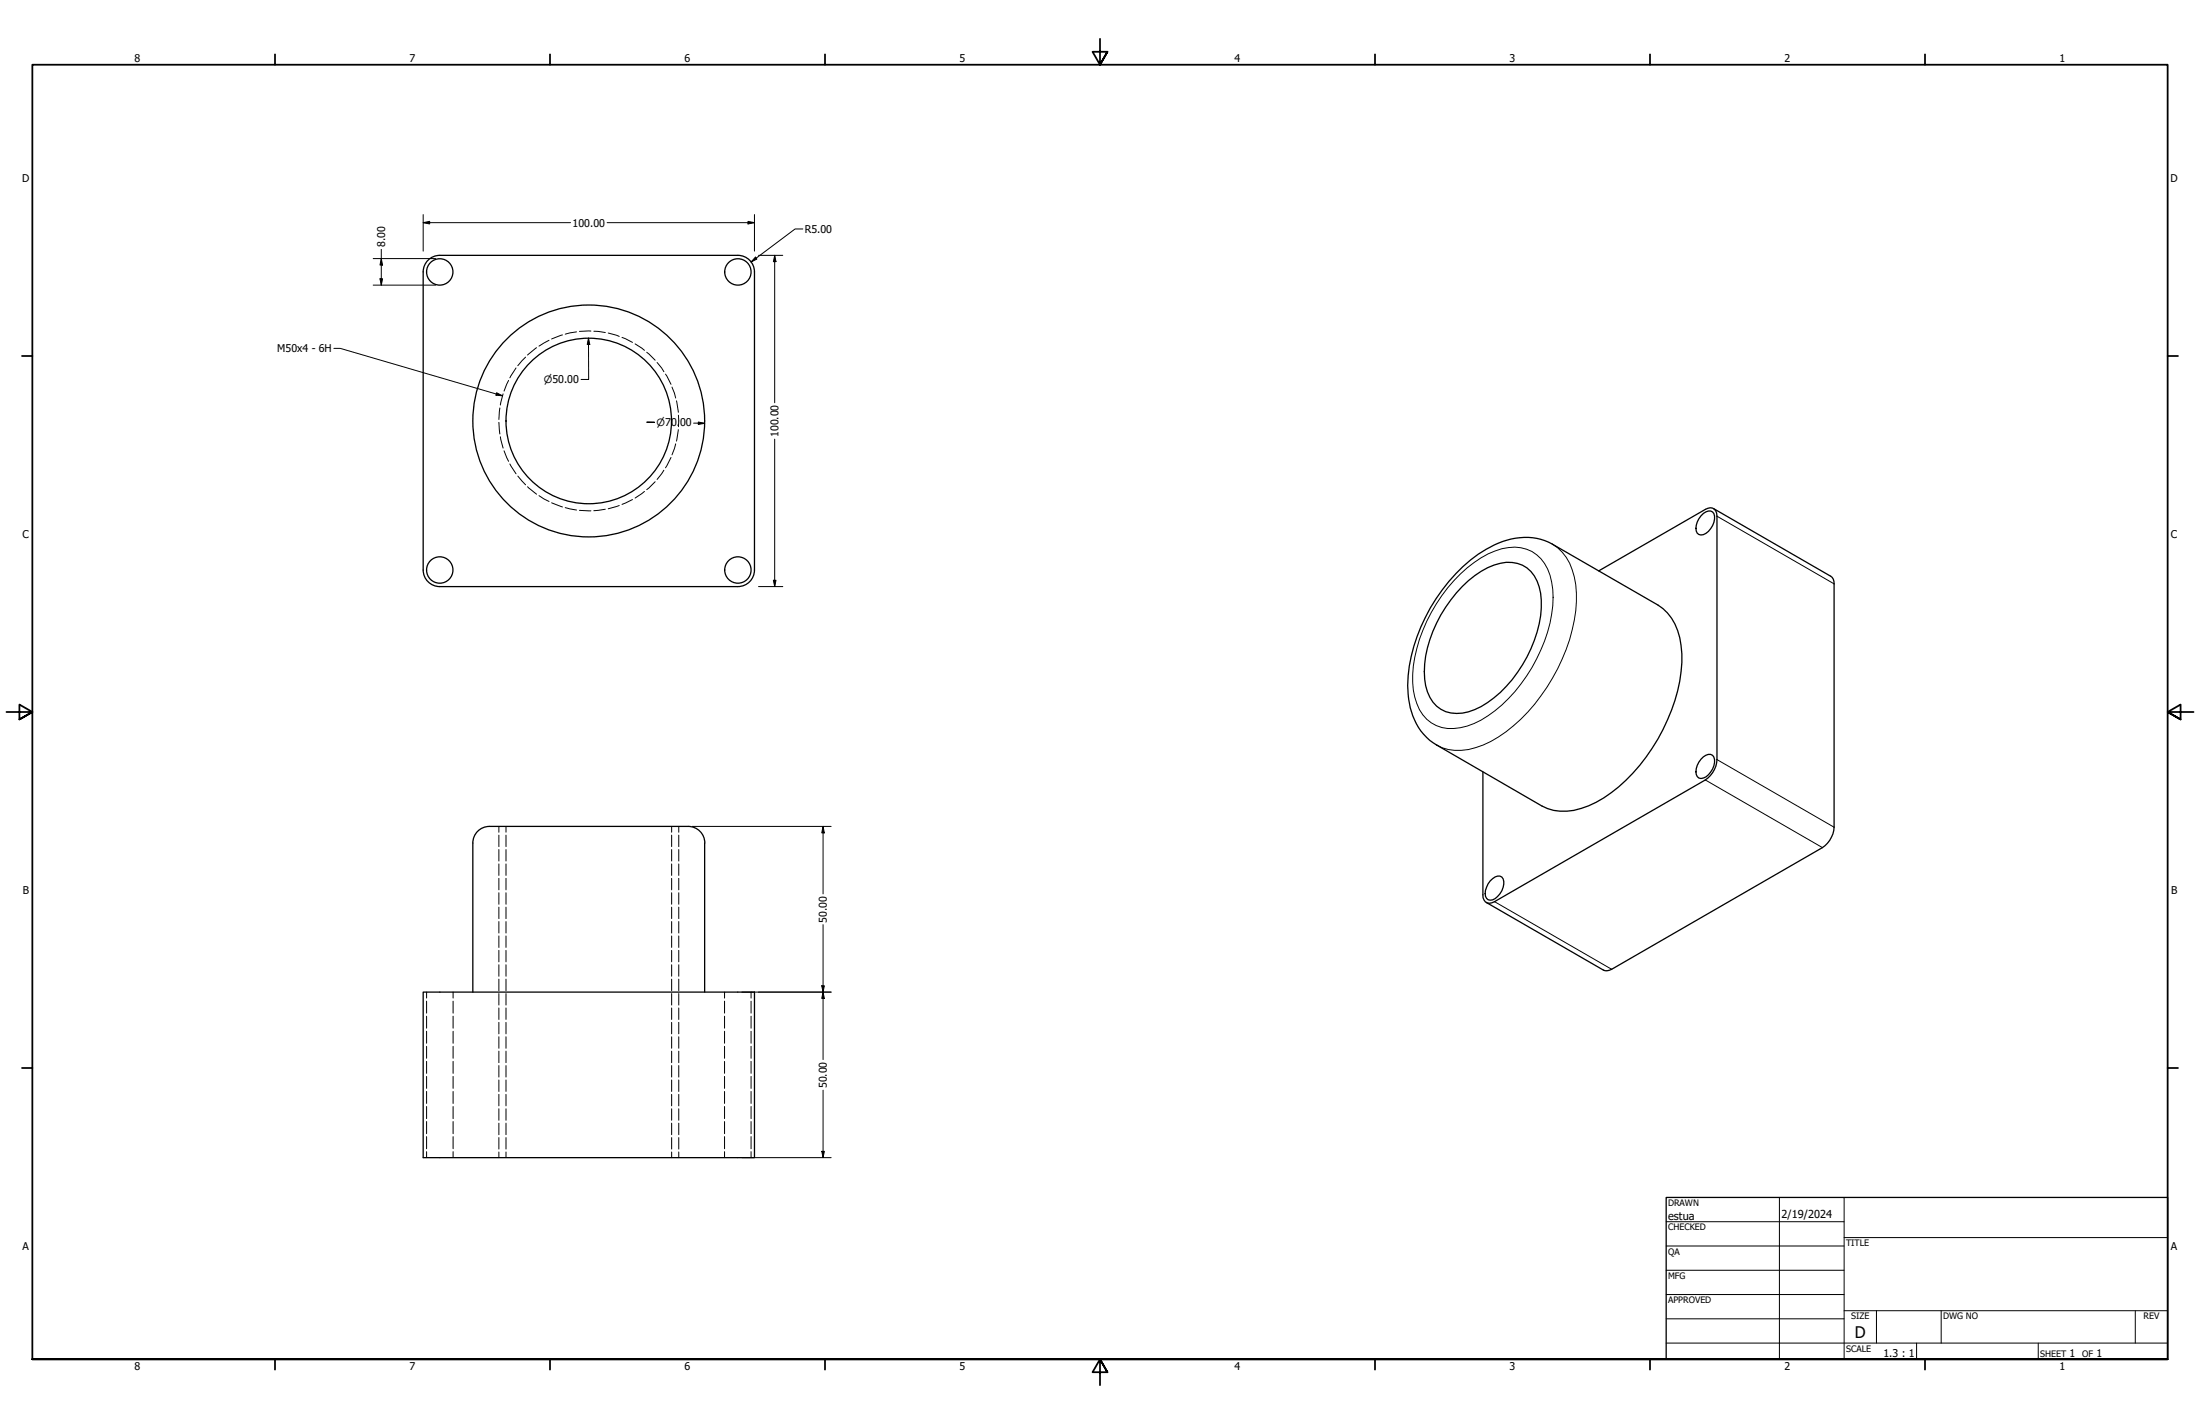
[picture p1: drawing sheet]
<svg xmlns="http://www.w3.org/2000/svg" width="864mm" height="559mm" viewBox="0 0 864 559" stroke-linecap="round" stroke-linejoin="round" font-family="sans-serif">
<!-- layer: Hidden Narrow (ANSI) -->
<g fill="none" stroke="#000" stroke-width=".39">
<path d="M210.6 136.5l-3.5 2.8M215.5 133.5l-3.9 2.3M220.8 131.4l-4.3 1.6M226.3 130.2l-4.4 .9M232 129.9l-4.5 .1M233.1 130l4.5 .5M238.8 130.7l4.3 1.3M244.2 132.4l4.1 2M249.3 134.9l3.7 2.6M253.9 138.2l3.3 3.2M197.5 154.6l-1.1 4.3M199.6 149.3l-1.7 4.2"/>
<path d="M202.6 144.4l-2.4 3.9M206.3 140.1l-3 3.4M257.9 142.2l2.7 3.7M261.2 146.8l2.2 4M263.8 151.9l1.4 4.3M265.6 157.3l.7 4.5M195.8 165.7l.4 4.6M196.2 160.1l-.4 4.5M196.4 171.4l1.1 4.4M197.9 176.9l1.7 4.1M263.4 179.5l-2.2 4.1M265.2 174.2l-1.4 4.3"/>
<path d="M266.3 168.6l-.7 4.5M266.3 162.9v4.5M200.2 182.1l2.4 3.8M203.3 186.8l3 3.4M207.1 191l3.5 2.9M211.6 194.5l3.9 2.3M216.5 197.3l4.3 1.6M221.9 199.2l4.4 1M237.6 199.8l-4.5 .6M243.1 198.4l-4.3 1.2M248.3 196l-4.1 1.9M253 192.8l-3.7 2.7"/>
<path d="M257.2 189l-3.3 3.2M260.6 184.5l-2.7 3.7M227.5 200.3l4.5 .2M195.8 324.3v2.3M195.8 327.7v4.5M195.8 333.4v4.5M195.8 339v4.5M266.4 324.3v2.3M266.4 327.7v4.5M266.4 333.4v4.5M266.4 339v4.5M195.8 344.7v4.5"/>
<path d="M195.8 350.3v4.5M195.8 356v4.5M266.4 344.7v4.5M266.4 350.3v4.5M266.4 356v4.5M195.8 361.6v4.5M195.8 367.3v4.5M195.8 372.9v4.5M195.8 378.6v4.5M266.4 361.6v4.5M266.4 367.3v4.5M266.4 372.9v4.5"/>
<path d="M266.4 378.6v4.5M195.8 384.2v4.5M195.8 389.9v4.5M195.8 395.5v4.5M266.4 384.2v4.5M266.4 389.9v4.5M266.4 395.5v4.5M195.8 401.2v4.5M195.8 406.8v4.6M195.8 412.5v4.5M195.8 418.1v4.6M266.4 401.2v4.5"/>
<path d="M266.4 406.8v4.6M266.4 412.5v4.5M266.4 418.1v4.6M195.8 423.8v4.5M195.8 429.5v4.5M195.8 435.1v4.5M266.4 423.8v4.5M266.4 429.5v4.5M266.4 435.1v4.5M195.8 440.8v4.5M195.8 446.4v4.5M195.8 452.1v2.2"/>
<path d="M266.4 440.8v4.5M266.4 446.4v4.5M266.4 452.1v2.2"/>
</g>
<!-- layer: Visible (ANSI) -->
<g fill="none" stroke="#000" stroke-width=".51">
<path d="M289.6 100.2h-117a6.5 6.5 0 0 0-6.5 6.5v117M289.7 100.2a6.5 6.5 0 0 1 6.5 6.5v117M672.7 199.6l45.9 26.5a3.1 3.1 0 0 1 1.4 3v95.5a10.5 10.5 0 0 1-4.6 8l-82.7 47.8a3.5 3.5 0 0 1-3.3 .3l-46-26.6M667.7 202.4a3.7 3.7 0 0 1 4.6-1.5 5.4 5.4 0 0 1-.8 6.6 4.4 4.4 0 0 1-4.6 2.2 4.6 4.6 0 0 1 0-6.1zM166.1 223.7a6.5 6.5 0 0 0 6.5 6.5h117M296.2 223.7a6.5 6.5 0 0 1-6.5 6.5M571.4 225.2a45.1 45.1 0 0 1 21.8-13.7 22.3 22.3 0 0 1 16.2 2.1l41.4 23.8a20.3 20.3 0 0 1 9.1 15.9 57.6 57.6 0 0 1-7.1 33 66.5 66.5 0 0 1-26.2 28.5 23.8 23.8 0 0 1-19.1 2.5l-2.2-1-41.4-23.9a24.3 24.3 0 0 1-11.1-19.9 63 63 0 0 1 13.4-41zM574 230.1a29.9 29.9 0 0 1 17.3-9.4 12 12 0 0 1 12.9 9.6 37.1 37.1 0 0 1-3.2 24.3 46.8 46.8 0 0 1-22.1 23.8 13.2 13.2 0 0 1-16.4-2.9 21.1 21.1 0 0 1-3.3-14.9 52.3 52.3 0 0 1 14.8-30.5zM627.6 224l41.8-24.1a2.79 2.79 0 0 1 3.3-.3 2.79 2.79 0 0 1 1.3 3v95.5a10.2 10.2 0 0 1-4.6 8l-82.7 47.7a2.79 2.79 0 0 1-3.3 .3 2.79 2.79 0 0 1-1.3-2.9v-48.3M667.7 297.9a3.7 3.7 0 0 1 4.6-1.5 5.4 5.4 0 0 1-.8 6.6 4.3 4.3 0 0 1-4.6 2.3 4.6 4.6 0 0 1 0-6.2zM585 345.7a3.7 3.7 0 0 1 4.5-1.5 5.8 5.8 0 0 1-1.6 7.6 2.96 2.96 0 0 1-4.3 .8 6.2 6.2 0 0 1 1.4-6.9zM166.1 389.3h130.1v65h-130.1z"/>
<path d="M185.6 389.3v-58.5a6.5 6.5 0 0 1 6.6-6.5h78a6.5 6.5 0 0 1 6.5 6.5l-.1 58.5"/>
<circle cx="172.6" cy="106.7" r="5.2"/>
<circle cx="289.7" cy="106.7" r="5.2"/>
<circle cx="231.1" cy="165.2" r="45.5"/>
<circle cx="231.1" cy="165.2" r="32.5"/>
<circle cx="172.6" cy="223.7" r="5.2"/>
<circle cx="289.7" cy="223.7" r="5.2"/>
</g>
<!-- layer: Visible Narrow (ANSI) -->
<path d="M609.4 213.6a19 19 0 0 1 8.6 12.8 50.8 50.8 0 0 1-3.2 28.4 69.2 69.2 0 0 1-29.6 36.2 23.9 23.9 0 0 1-19.1 2.4l-2.2-1M674 202.6l46 26.5M573.3 225.2a35.7 35.7 0 0 1 18.8-10.3 14.3 14.3 0 0 1 16.4 10.8 41.4 41.4 0 0 1-2.2 25.9 61.2 61.2 0 0 1-24.9 31 22.3 22.3 0 0 1-15.4 2.9 14.7 14.7 0 0 1-10.6-11.9 43.6 43.6 0 0 1 3.1-26.3 64.6 64.6 0 0 1 14.8-22.1zM674 298.1l46 26.5M669.4 306.1l46 26.5M586.7 353.8l46 26.6" fill="none" stroke="#000" stroke-width=".39"/>
<!-- layer: Hidden (ANSI) -->
<g fill="none" stroke="#000" stroke-width=".39">
<path d="M198.6 324.3v2.3M198.6 327.7v4.5M198.6 333.4v4.5M198.6 339v4.5M263.7 324.3v2.3M263.7 327.7v4.5M263.7 333.4v4.5M263.7 339v4.5M198.6 344.7v4.5M198.6 350.3v4.5M198.6 356v4.5M263.7 344.7v4.5"/>
<path d="M263.7 350.3v4.5M263.7 356v4.5M198.6 361.6v4.5M198.6 367.3v4.5M198.6 372.9v4.5M198.6 378.6v4.5M263.7 361.6v4.5M263.7 367.3v4.5M263.7 372.9v4.5M263.7 378.6v4.5M167.4 389.3v2.4M167.4 392.9v4.7"/>
<path d="M167.4 398.8v4.7M177.9 389.3v2.4M177.9 392.9v4.7M177.9 398.8v4.7M198.6 384.2v4.5M198.6 389.9v4.5M198.6 395.5v4.5M263.7 384.2v4.5M263.7 389.9v4.5M263.7 395.5v4.5M284.4 389.3v2.4M284.4 392.9v4.7"/>
<path d="M284.4 398.8v4.7M294.8 389.3v2.4M294.8 392.9v4.7M294.8 398.8v4.7M167.4 404.7v4.7M167.4 410.6v4.7M167.4 416.5v4.7M177.9 404.7v4.7M177.9 410.6v4.7M177.9 416.5v4.7M198.6 401.2v4.5M198.6 406.8v4.6"/>
<path d="M198.6 412.5v4.5M198.6 418.1v4.6M263.7 401.2v4.5M263.7 406.8v4.6M263.7 412.5v4.5M263.7 418.1v4.6M284.4 404.7v4.7M284.4 410.6v4.7M284.4 416.5v4.7M294.8 404.7v4.7M294.8 410.6v4.7M294.8 416.5v4.7"/>
<path d="M167.4 422.4v4.7M167.4 428.3v4.7M167.4 434.2v4.8M177.9 422.4v4.7M177.9 428.3v4.7M177.9 434.2v4.8M198.6 423.8v4.5M198.6 429.5v4.5M198.6 435.1v4.5M263.7 423.8v4.5M263.7 429.5v4.5M263.7 435.1v4.5"/>
<path d="M284.4 422.4v4.7M284.4 428.3v4.7M284.4 434.2v4.8M294.8 422.4v4.7M294.8 428.3v4.7M294.8 434.2v4.8M167.4 440.1v4.8M167.4 446v4.8M167.4 451.9v2.4M177.9 440.1v4.8M177.9 446v4.8M177.9 451.9v2.4"/>
<path d="M198.6 440.8v4.5M198.6 446.4v4.5M198.6 452.1v2.2M263.7 440.8v4.5M263.7 446.4v4.5M263.7 452.1v2.2M284.4 440.1v4.8M284.4 446v4.8M284.4 451.9v2.4M294.8 440.1v4.8M294.8 446v4.8M294.8 451.9v2.4"/>
</g>
<!-- layer: Border (ANSI) -->
<g fill="none" stroke="#000" stroke-width=".7">
<path d="M431.8 15.2v10.2l-2.9-5.1h5.8l-2.9 5.1 2.9-5.1M107.9 21.3v4.1M215.9 21.3v4.1M323.8 21.3v4.1M539.8 21.3v4.1M647.7 21.3v4.1M755.6 21.3v4.1M8.6 139.7h4.1M850.9 139.7h4.1M2.5 279.4h10.2l-5.1-2.9v5.8l5.1-2.9-5.1 2.9M861.1 279.4h-10.2l5.1-2.9v5.8l-5.1-2.9 5.1 2.9M8.6 419.1h4.1"/>
<path d="M850.9 419.1h4.1M12.7 533.4v-508h838.2v508h-838.2h838.2M107.9 533.4v4.1M215.9 533.4v4.1M323.8 533.4v4.1M434.7 538.5l-2.9-5.1 2.9 5.1h-5.8l2.9-5.1v10.2M539.8 533.4v4.1M647.7 533.4v4.1M755.6 533.4v4.1"/>
</g>
<!-- layer: Title (ANSI) -->
<g fill="none" stroke="#000" stroke-width=".39">
<path d="M654 479.4h69.9M698.5 469.9v63.5M723.9 469.9v63.5M654 488.9h69.9M654 498.5h69.9M723.9 485.6h127M654 508h69.9M654 517.5h69.9M723.9 514.3h127M736.6 514.3v12.7M762 514.3v12.7M838.2 514.3v12.7"/>
<path d="M654 527h196.9M752.3 527v6.4M800.1 527v6.4"/>
</g>
<path d="M654 469.9h196.9v63.5h-196.9z" fill="none" stroke="#000" stroke-width=".51"/>
<!-- layer: Dimension (ANSI) -->
<g fill="none" stroke="#000" stroke-width=".39">
<path d="M149.7 97.9v14M166.1 87.4l2.6-.5v1zM166.1 87.4h57.9M166.1 84.2v14.4M238.3 87.4h57.9M293.6 86.9l2.6 .5-2.6 .5zM296.2 84.2v14.4M315.2 89.9h-3.1l-17.3 12.9M146.5 101.5h24.5M146.5 111.9h24.5M149.2 109.4h1l-.5 2.5zM149.7 101.5l.5 2.5h-1z"/>
<path d="M296.5 100.9l.6 .8-2.3 1.1zM297.8 100.2h9.5M304.1 100.2l.5 2.5h-1zM304.1 100.2v57.9M231 132.7l.5 2.5h-1zM231 132.7l.1 16.2h-3M256.9 165.7h-3h3M272.3 166.1h4.3M274.1 165.6l2.5 .5-2.5 .5zM304.1 172.3v57.9M297.8 230.2h9.5M303.6 227.7h1l-.5 2.5z"/>
<path d="M271.7 324.3h54.6M323.1 324.3l.5 2.5h-1zM323.1 324.3v26.5M323.1 362.8v53M291.2 389.3h35.1M322.6 386.8h1l-.5 2.5zM323.1 389.3l.5 2.5h-1zM323.1 427.8v26.5M291.2 454.3h35.1M322.6 451.8h1l-.5 2.5z"/>
</g>
<g fill="#000">
<path d="M166.1 87.4l2.6-.5v1zM293.6 86.9l2.6 .5-2.6 .5zM149.2 109.4h1l-.5 2.5zM149.7 101.5l.5 2.5h-1zM296.5 100.9l.6 .8-2.3 1.1zM304.1 100.2l.5 2.5h-1zM231 132.7l.5 2.5h-1zM274.1 165.6l2.5 .5-2.5 .5zM303.6 227.7h1l-.5 2.5zM323.1 324.3l.5 2.5h-1zM322.6 386.8h1l-.5 2.5zM323.1 389.3l.5 2.5h-1z"/>
<path d="M322.6 451.8h1l-.5 2.5z"/>
</g>
<!-- layer: Symbol (ANSI) -->
<path d="M131.1 136.7h2.5l63.6 18.6M194.9 154.1l2.3 1.2-2.5-.2z" fill="none" stroke="#000" stroke-width=".39"/>
<path d="M194.9 154.1l2.3 1.2-2.5-.2z" fill="#000"/>
<text font-size="6.3" x="728.1" y="524.9">D</text>
<g font-size="4.3">
<text x="654.8" y="478.6">estua</text>
<text x="699.3" y="478">2/19/2024</text>
</g>
<g font-size="4.2">
<text x="52.8" y="24.4">8</text>
<text x="160.8" y="24.4">7</text>
<text x="268.7" y="24.4">6</text>
<text x="376.7" y="24.4">5</text>
<text x="484.6" y="24.4">4</text>
<text x="592.6" y="24.4">3</text>
<text x="700.5" y="24.4">2</text>
<text x="808.5" y="24.4">1</text>
<text x="8.8" y="71.4">D</text>
<text x="852" y="71.4">D</text>
<text x="224.8" y="88.9">100.00</text>
<text x="315.9" y="91.4">R5.00</text>
<text x="151.2" y="97" transform="rotate(-90 151.2 97)">8.00</text>
<text x="108.8" y="138.2">M50x4 - 6H</text>
<text x="305.6" y="171.5" transform="rotate(-90 305.6 171.5)">100.00</text>
<text x="8.9" y="211.1">C</text>
<text x="852.2" y="211.1">C</text>
<text x="9" y="350.8">B</text>
<text x="852.2" y="350.8">B</text>
<text x="324.6" y="362" transform="rotate(-90 324.6 362)">50.00</text>
<text x="324.6" y="427" transform="rotate(-90 324.6 427)">50.00</text>
<text x="8.9" y="490.5">A</text>
<text x="852.2" y="490.5">A</text>
<text x="739.3" y="532.6">1.3 : 1</text>
<text x="812.4" y="532.6">1</text>
<text x="823" y="532.6">1</text>
<text x="52.8" y="537.5">8</text>
<text x="160.8" y="537.5">7</text>
<text x="268.7" y="537.5">6</text>
<text x="376.7" y="537.5">5</text>
<text x="484.6" y="537.5">4</text>
<text x="592.6" y="537.5">3</text>
<text x="700.5" y="537.5">2</text>
<text x="808.5" y="537.5">1</text>
</g>
<g font-size="3.9">
<text x="213.4" y="150.4">⌀50.00</text>
<text x="257.7" y="167.1">⌀70.00</text>
</g>
<g font-size="3.5">
<text x="654.8" y="473.2">DRAWN</text>
<text x="654.8" y="482.8">CHECKED</text>
<text x="724.7" y="488.9">TITLE</text>
<text x="654.8" y="492.3">QA</text>
<text x="654.8" y="501.8">MFG</text>
<text x="654.8" y="511.4">APPROVED</text>
<text x="726.7" y="517.7">SIZE</text>
<text x="762.8" y="517.7">DWG NO</text>
<text x="841.4" y="517.7">REV</text>
<text x="724.7" y="530.4">SCALE</text>
<text x="800.9" y="532.6">SHEET</text>
<text x="817.4" y="532.6">OF</text>
</g>
</svg>
